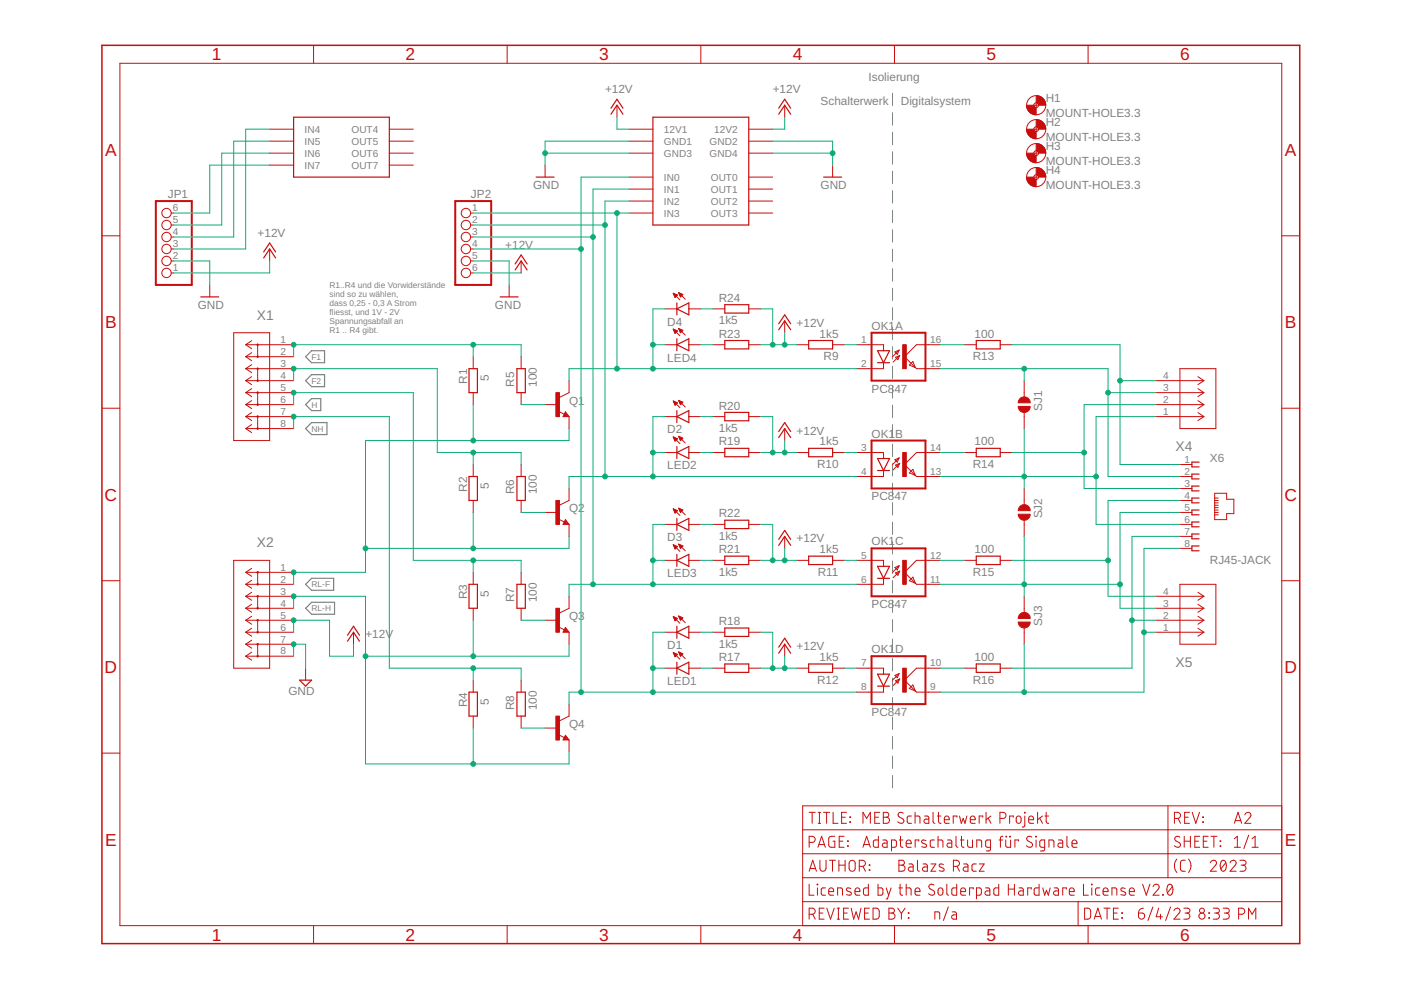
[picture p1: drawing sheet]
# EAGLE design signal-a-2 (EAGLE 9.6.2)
AUTHOR: Balazs Racz; DRAWING_TITLE: MEB Schalterwerk Projekt; LICENSE: Licensed by the Solderpad Hardware License V2.0; REVIEWER: n/a; REVISION: A2; YEAR: 2023
FRAME1 (FRAME_A_L): PAGE: Input ports
FRAME2 (FRAME_A_L): PAGE: Adapterschaltung für Signale

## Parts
D1  LEDHEADER  [LEDHEADER]
D2  LEDHEADER  [LEDHEADER]
D3  LEDHEADER  [LEDHEADER]
D4  LEDHEADER  [LEDHEADER]
H1  MOUNT-HOLE3.3  [3,3]
H2  MOUNT-HOLE3.3  [3,3]
H3  MOUNT-HOLE3.3  [3,3]
H4  MOUNT-HOLE3.3  [3,3]
JP1  PINHD-1X6-EDGE  [1X06]
JP2  PINHD-1X6-EDGE  [1X06]
LED1  LEDCHIPLED_0603  [CHIPLED_0603]
LED2  LEDCHIPLED_0603  [CHIPLED_0603]
LED3  LEDCHIPLED_0603  [CHIPLED_0603]
LED4  LEDCHIPLED_0603  [CHIPLED_0603]
OK1  PC847  [DIL16]
Q1  NPN-23  [SOT23]
Q2  NPN-23  [SOT23]
Q3  NPN-23  [SOT23]
Q4  NPN-23  [SOT23]
R1  5  R-EU_0617/22  [0617/22]
R2  5  R-EU_0617/22  [0617/22]
R3  5  R-EU_0617/22  [0617/22]
R4  5  R-EU_0617/22  [0617/22]
R5  100  R-EU_R0805  [R0805]
R6  100  R-EU_R0805  [R0805]
R7  100  R-EU_R0805  [R0805]
R8  100  R-EU_R0805  [R0805]
R9  1k5  R-EU_R0805  [R0805]
R10  1k5  R-EU_R0805  [R0805]
R11  1k5  R-EU_R0805  [R0805]
R12  1k5  R-EU_R0805  [R0805]
R13  100  R-EU_R0805  [R0805]
R14  100  R-EU_R0805  [R0805]
R15  100  R-EU_R0805  [R0805]
R16  100  R-EU_R0805  [R0805]
R17  1k5  R-EU_R0805  [R0805]
R18  1k5  R-EU_R0805  [R0805]
R19  1k5  R-EU_R0805  [R0805]
R20  1k5  R-EU_R0805  [R0805]
R21  1k5  R-EU_R0805  [R0805]
R22  1k5  R-EU_R0805  [R0805]
R23  1k5  R-EU_R0805  [R0805]
R24  1k5  R-EU_R0805  [R0805]
SJ1  SJRND2  [SJ_RND2]
SJ2  SJRND2  [SJ_RND2]
SJ3  SJRND2  [SJ_RND2]
X1  PHNX_4P_508CONN_1017493  [PHNX_4P_508]
X2  PHNX_4P_508CONN_1017493  [PHNX_4P_508]
X3  IO-HAT  [IOBOARD]
X4  PHNX_4P_350CONN_1984989_PXC  [PHNX_4P_350]
X5  PHNX_4P_350CONN_1984989_PXC  [PHNX_4P_350]
X6  RJ45-JACK  RJ45-JACKRJ45-PULSE-E5J00  [RJ45-PULSE-E5J88]

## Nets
+12V: JP1.1 JP2.6 R9.2 R10.2 R11.2 R12.2 R17.2 R18.2 R19.2 R20.2 R21.2 R22.2 R23.2 R24.2 X2.5 X2.6 X3.P$1(12V1) X3.P$22(12V2)
F1: R1.1 R5.2 X1.1 X1.2
F2: R2.1 R6.2 X1.3 X1.4
GND: JP1.2 JP2.5 X2.7 X2.8 X3.P$2(GND1) X3.P$11(GND3) X3.P$12(GND4) X3.P$21(GND2)
H: R3.1 R7.2 X1.5 X1.6
N$1: JP1.6 X3.P$10(IN7)
N$2: D1.C JP2.4 LED1.C OK1.8(D:C) Q4.3(C) X3.P$3(IN0)
N$3: JP1.5 X3.P$9(IN6)
N$4: JP1.4 X3.P$8(IN5)
N$5: D3.C JP2.3 LED3.C OK1.6(C:C) Q3.3(C) X3.P$4(IN1)
N$6: JP1.3 X3.P$7(IN4)
N$7: D2.C JP2.2 LED2.C OK1.4(B:C) Q2.3(C) X3.P$5(IN2)
N$8: LED1.A R17.1
N$9: D4.C JP2.1 LED4.C OK1.2(A:C) Q1.3(C) X3.P$6(IN3)
N$21: D1.A R18.1
N$22: Q1.1(B) R5.1
N$23: LED2.A R19.1
N$24: D2.A R20.1
N$25: LED3.A R21.1
N$27: D3.A R22.1
N$29: LED4.A R23.1
N$30: D4.A R24.1
N$31: OK1.1(A:A) R9.1
N$32: Q2.1(B) R6.1
N$34: OK1.3(B:A) R10.1
N$35: OK1.5(C:A) R11.1
N$36: OK1.7(D:A) R12.1
N$37: Q3.1(B) R7.1
N$39: Q4.1(B) R8.1
N$41: OK1.16(A:COL) R13.2
N$42: OK1.14(B:COL) R14.2
N$43: OK1.12(C:COL) R15.2
N$44: OK1.10(D:COL) R16.2
NH: R4.1 R8.2 X1.7 X1.8
NX41: R13.1 X4.4 X6.1
NX42: OK1.15(A:EMIT) SJ1.P$2 X4.3 X6.2
NX43: R14.1 X4.2 X6.3
NX44: R15.1 X5.4 X6.4
NX45: OK1.11(C:EMIT) SJ2.P$1 SJ3.P$2 X5.3 X6.5
NX46: OK1.13(B:EMIT) SJ1.P$1 SJ2.P$2 X4.1 X6.6
NX47: R16.1 X5.2 X6.7
NX48: OK1.9(D:EMIT) SJ3.P$1 X5.1 X6.8
RL-F: Q1.2(E) Q2.2(E) R1.2 R2.2 X2.1 X2.2
RL-H: Q3.2(E) Q4.2(E) R3.2 R4.2 X2.3 X2.4
Unconnected: X3.P$13(OUT7) X3.P$14(OUT6) X3.P$15(OUT5) X3.P$16(OUT4) X3.P$17(OUT3) X3.P$18(OUT2) X3.P$19(OUT1) X3.P$20(OUT0)

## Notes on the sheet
- Isolierung
- Schalterwerk | Digitalsystem
- R1..R4 und die Vorwiderstände
  sind so zu wählen,
  dass 0,25 - 0,3 A Strom
  fliesst, und 1V - 2V
  Spannungsabfall an
  R1 .. R4 gibt.

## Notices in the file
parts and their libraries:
eagleparts: COPYRIGHT: Copyright (C) 2023 Ultra Librarian. All rights reserved.
